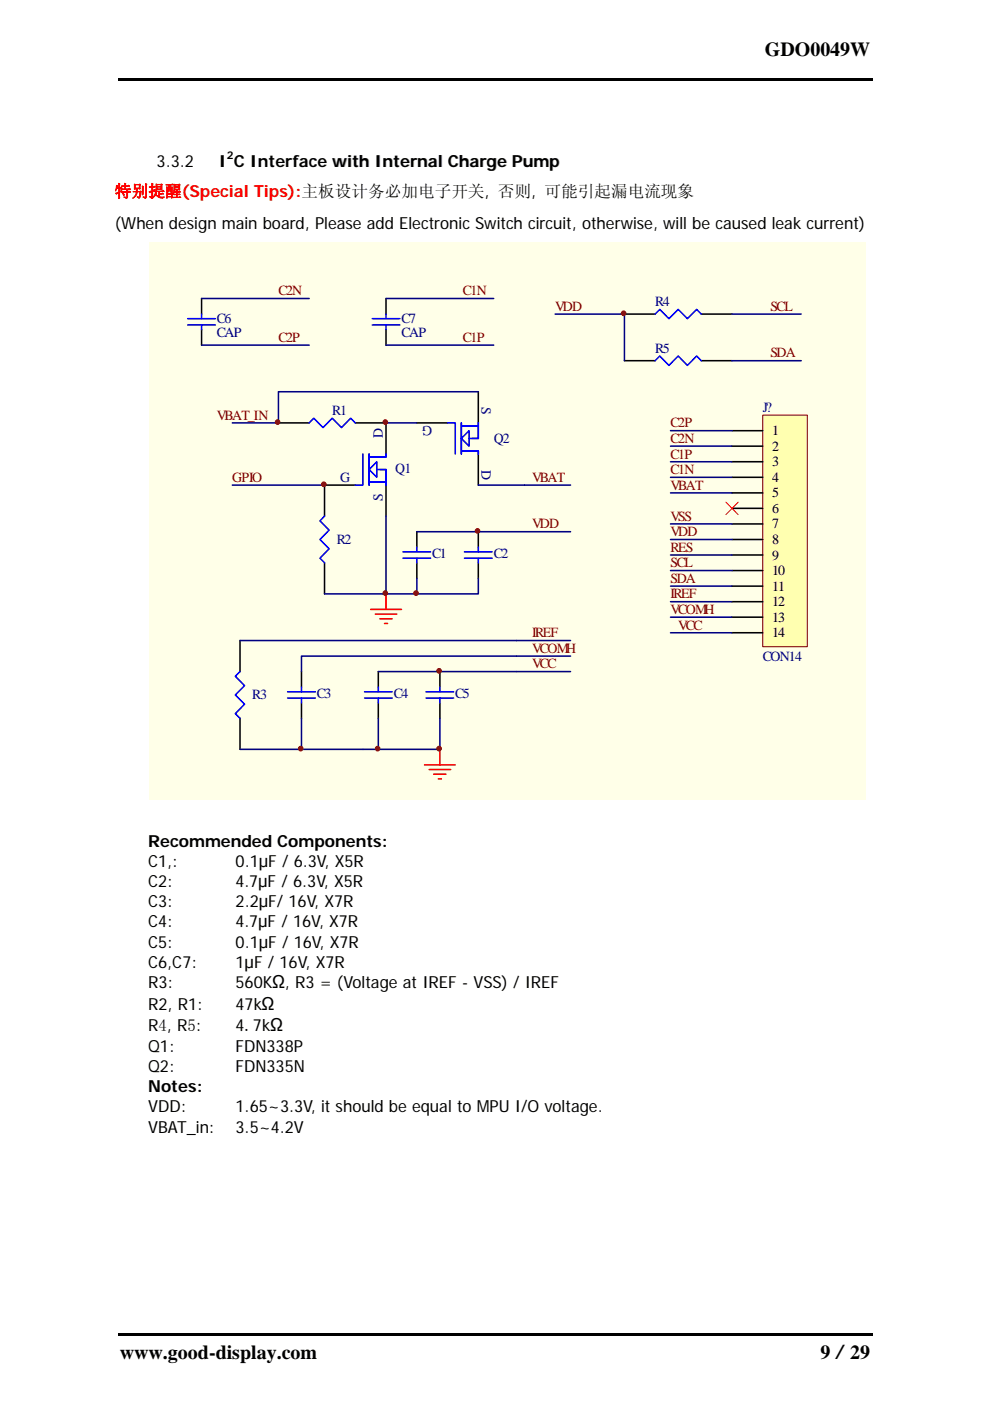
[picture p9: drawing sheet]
<svg xmlns="http://www.w3.org/2000/svg" width="210mm" height="297mm" viewBox="0 0 210 297" stroke-linecap="round" stroke-linejoin="round" font-family="sans-serif">
<path d="M31.6 51.4h152v118.3h-152z" fill="#ffffe8"/>
<g fill="none" stroke="#000" stroke-width=".33">
<path d="M42.8 63.3v3.3M42.8 69.9v3.3M81.9 63.3v3.3M81.9 69.9v3.3M59.1 89.7h6.5M75.4 89.7h6.5v6.5M88.4 89.7h6.5M101.5 83.1v6.6M101.5 96.2v6.7M68.8 119.3v6.6M75.4 102.9h-6.6v6.5M81.9 102.9v6.5"/>
<path d="M88.4 112.7v3.3M88.4 119.3v3.3M101.5 112.7v3.3M101.5 119.3v3.3M50.9 135.8v6.6M50.9 152.3v6.6M63.9 142.4v3.3M63.9 149v3.3M80.2 142.4v3.3M80.2 149v3.3M93.3 142.4v3.3M93.3 149v3.3"/>
</g>
<g fill="none" stroke="#00f" stroke-width=".33">
<path d="M39.8 67.6h5.9M39.8 68.9h5.9M42.8 66.6v1M42.8 68.9v1M79 67.6h5.8M79 68.9h5.8M81.9 66.6v1M81.9 68.9v1M65.6 89.7l.9-1 2 2 2-2 1.9 2 2-2 1 1M77 96.2v6.7h-1.6M78.3 96.9h3.6v-.7v.7h-3.3M78.3 96.2v6.7"/>
<path d="M79.9 99.5h2v3.4v-3.4h-1.3M79.9 97.9v3.3l-1.6-1.7zM94.9 89.7h1.7v6.5M97.9 89.7v6.5M97.9 90.3h3.6M97.9 95.6h3.6v.6v-.6h-3.3M99.5 93h2v-3.3v3.3h-1.4M99.5 91.3v3.3l-1.6-1.6zM68.8 109.4l-.9 1 1.9 2-1.9 2 1.9 2-1.9 1.9 .9 1M78.3 102.2h3.6M85.5 118.3h5.8M85.5 117h5.8"/>
<path d="M88.4 116v1M88.4 118.3v1M98.5 118.3h5.9M98.5 117h5.9M101.5 116v1M101.5 118.3v1M50.9 142.4l-1 1 2 2-2 1.9 2 2-2 2 1 1M61 148h5.9M61 146.7h5.9M63.9 145.7v1M63.9 148v1M77.3 148h5.9"/>
<path d="M77.3 146.7h5.9M80.2 145.7v1M80.2 148v1M90.4 148h5.8M90.4 146.7h5.8M93.3 145.7v1M93.3 148v1"/>
</g>
<path d="M78.6 129.2h6.6M79.6 130.2h4.6M80.6 131.2h2.6M81.6 132.2h.6M81.9 125.9v3.3M93.3 158.9v3.3M90 162.2h6.6M91 163.2h4.6M92 164.1h2.6M93 165.1h.6" fill="none" stroke="#f00" stroke-width=".33"/>
<g fill="none" stroke="#000080" stroke-width=".33">
<path d="M42.8 63.3h22.8M42.8 73.2h22.8M81.9 63.3h22.8M81.9 73.2h22.8M81.9 89.7h6.5M101.5 83.1h-42.4v6.6h-9.8M49.3 102.9h19.5M81.9 109.4v16.5M88.4 112.7h32.6M101.5 102.9h19.5M50.9 135.8h70.1M68.8 125.9h13.1"/>
<path d="M88.4 122.6v3.3M101.5 122.6v3.3h-19.6M121 139.1h-57.1v3.3M63.9 152.3v6.6M80.2 142.4h40.8M80.2 152.3v6.6M93.3 152.3v6.6h-42.4"/>
</g>
<g fill="#800000" stroke="#800000" stroke-width=".21">
<circle cx="68.7" cy="102.7" r=".49"/>
<circle cx="58.9" cy="89.5" r=".49"/>
<circle cx="81.7" cy="89.5" r=".49"/>
<circle cx="81.7" cy="125.8" r=".49"/>
<circle cx="88.2" cy="125.8" r=".49"/>
<circle cx="93.1" cy="142.2" r=".49"/>
<circle cx="63.8" cy="158.7" r=".49"/>
<circle cx="80.1" cy="158.7" r=".49"/>
<circle cx="93.1" cy="158.7" r=".49"/>
<circle cx="101.3" cy="112.6" r=".49"/>
</g>
<path d="M161.8 88h9.4v49.1h-9.4z" fill-rule="evenodd" fill="#ffffb0" stroke="#800000" stroke-width=".21"/>
<g fill="none" stroke="#000" stroke-width=".33">
<path d="M132.4 66.6h6.6M132.4 76.5h6.6M148.7 66.6h6.6M148.7 76.5h6.6M155.3 91.3h6.5M155.3 94.6h6.5M155.3 97.9h6.5M155.3 101.2h6.5M155.3 104.5h6.5M155.3 107.8h6.5M155.3 111.1h6.5M155.3 114.4h6.5"/>
<path d="M155.3 117.7h6.5M155.3 121h6.5M155.3 124.3h6.5M155.3 127.6h6.5M155.3 130.9h6.5M155.3 134.2h6.5"/>
</g>
<g fill="none" stroke="#000080" stroke-width=".33">
<path d="M117.8 66.6h14.6v9.9M155.3 66.6h14.6M155.3 76.5h14.6M142.2 91.3h13.1M142.2 94.6h13.1M142.2 97.9h13.1M142.2 101.2h13.1M142.2 104.5h13.1M142.2 111.1h13.1M142.2 114.4h13.1M142.2 117.7h13.1M142.2 121h13.1"/>
<path d="M142.2 124.3h13.1M142.2 127.6h13.1M142.2 130.9h13.1M142.2 134.2h13.1"/>
</g>
<path d="M154 106.5l2.6 2.6M156.6 106.5l-2.6 2.6" fill="none" stroke="#f00" stroke-width=".21"/>
<path d="M139 66.6l.9-1 2 2 1.9-2 2 2 2-2 .9 1M139 76.5l.9-1 2 2 1.9-2 2 2 2-2 .9 1" fill="none" stroke="#00f" stroke-width=".33"/>
<circle cx="132.3" cy="66.4" r=".49" fill="#800000" stroke="#800000" stroke-width=".21"/>
<path d="M25.1 16.6h160.2v.5h-160.2zM25.1 282.8h160.2v.5h-160.2z" fill="#000"/>
<g font-size="4.2">
<text x="162.2" y="11.8">GDO0049W</text>
<text x="25.4" y="288.1">www.good-display.com</text>
<text x="174" y="288.1">9／29</text>
</g>
<g font-size="3.5">
<text x="33.2" y="35.3">3.3.2</text>
<text x="46.4" y="35.3">I C Interface with Internal Charge Pump</text>
<text x="24.4" y="48.6">(When design main board, Please add Electronic Switch circuit, otherwise, will be caused leak current)</text>
<text x="31.4" y="179.6">Recommended Components:</text>
<text x="31.4" y="183.9">C1,:</text>
<text x="50" y="183.9">0.1μF / 6.3V, X5R</text>
<text x="31.4" y="188.1">C2:</text>
<text x="50" y="188.1">4.7μF / 6.3V, X5R</text>
<text x="31.4" y="196.6">C4:</text>
<text x="31.4" y="192.4">C3:</text>
<text x="50" y="196.6">4.7μF / 16V, X7R</text>
<text x="50" y="192.4">2.2μF/ 16V, X7R</text>
<text x="31.4" y="200.9">C5:</text>
<text x="50" y="200.9">0.1μF / 16V, X7R</text>
<text x="31.4" y="205.1">C6,C7:</text>
<text x="31.4" y="209.6">R3:</text>
<text x="50" y="209.6">560KΩ, R3 = (Voltage at IREF - VSS) / IREF</text>
<text x="50" y="205.1">1μF / 16V, X7R</text>
<text x="31.4" y="214.1">R2, R1:</text>
<text x="50" y="214.1">47kΩ</text>
<text x="31.4" y="218.5">R4, R5:</text>
<text x="50" y="218.5">4.7kΩ</text>
<text x="31.4" y="227.3">Q2:</text>
<text x="31.4" y="223.1">Q1:</text>
<text x="50" y="227.3">FDN335N</text>
<text x="50" y="223.1">FDN338P</text>
<text x="31.4" y="231.6">Notes:</text>
<text x="31.4" y="235.9">VDD:</text>
<text x="50" y="235.9">1.65~3.3V, it should be equal to MPU I/O voltage.</text>
<text x="31.4" y="240.1">VBAT_in:</text>
<text x="50" y="240.1">3.5~4.2V</text>
</g>
<text font-size="3.5" fill="#f00" x="24.4" y="41.7">特别提醒(Special Tips):主板设计务必加电子开关, 否则, 可能引起漏电流现象</text>
<g font-size="3" fill="#800000">
<text x="59.1" y="62.6">C2N</text>
<text x="98.2" y="62.6">C1N</text>
<text x="117.8" y="65.9">VDD</text>
<text x="163.4" y="65.9">SCL</text>
<text x="59.1" y="72.5">C2P</text>
<text x="98.2" y="72.5">C1P</text>
<text x="163.4" y="75.8">SDA</text>
<text x="46" y="89">VBAT_IN</text>
<text x="142.2" y="90.6">C2P</text>
<text x="142.2" y="93.9">C2N</text>
<text x="142.2" y="97.2">C1P</text>
<text x="142.2" y="100.5">C1N</text>
<text x="49.3" y="102.2">GPIO</text>
<text x="112.9" y="102.2">VBAT</text>
<text x="142.2" y="103.8">VBAT</text>
<text x="112.9" y="112">VDD</text>
<text x="142.2" y="113.7">VDD</text>
<text x="142.2" y="110.4">VSS</text>
<text x="142.2" y="117">RES</text>
<text x="142.2" y="120.3">SCL</text>
<text x="142.2" y="123.6">SDA</text>
<text x="142.2" y="126.9">IREF</text>
<text x="142.2" y="130.2">VCOMH</text>
<text x="112.9" y="135.1">IREF</text>
<text x="143.8" y="133.5">VCC</text>
<text x="112.9" y="138.4">VCOMH</text>
<text x="112.9" y="141.7">VCC</text>
</g>
<g font-size="3" fill="#000080">
<text x="139" y="64.9">R4</text>
<text x="46" y="68.5">C6</text>
<text x="46" y="71.5">CAP</text>
<text x="85.2" y="68.5">C7</text>
<text x="85.2" y="71.5">CAP</text>
<text x="139" y="74.8">R5</text>
<text x="70.5" y="88">R1</text>
<text x="102.2" y="86.4" transform="rotate(90 102.2 86.4)">S</text>
<text x="161.8" y="87.3">J?</text>
<text x="81.2" y="93" transform="rotate(-90 81.2 93)">D</text>
<text x="91.7" y="90.3" transform="rotate(-180 91.7 90.3)">G</text>
<text x="104.7" y="93.9">Q2</text>
<text x="83.8" y="100.2">Q1</text>
<text x="102.2" y="99.5" transform="rotate(90 102.2 99.5)">D</text>
<text x="72.1" y="102.2">G</text>
<text x="81.2" y="106.2" transform="rotate(-90 81.2 106.2)">S</text>
<text x="71.5" y="115.3">R2</text>
<text x="91.7" y="118.3">C1</text>
<text x="104.7" y="118.3">C2</text>
<text x="161.8" y="140.1">CON14</text>
<text x="53.5" y="148.3">R3</text>
<text x="67.2" y="148">C3</text>
<text x="83.5" y="148">C4</text>
<text x="96.6" y="148">C5</text>
</g>
<g font-size="3">
<text x="163.7" y="92.3">1</text>
<text x="163.7" y="95.6">2</text>
<text x="163.7" y="98.8">3</text>
<text x="163.7" y="102.2">4</text>
<text x="163.7" y="105.5">5</text>
<text x="163.7" y="108.8">6</text>
<text x="163.7" y="112">7</text>
<text x="163.7" y="115.3">8</text>
<text x="163.7" y="118.6">9</text>
<text x="163.7" y="121.9">10</text>
<text x="163.7" y="125.2">11</text>
<text x="163.7" y="128.5">12</text>
<text x="163.7" y="131.8">13</text>
<text x="163.7" y="135.1">14</text>
</g>
<text font-size="2.3" x="48.1" y="33.7">2</text>
</svg>
